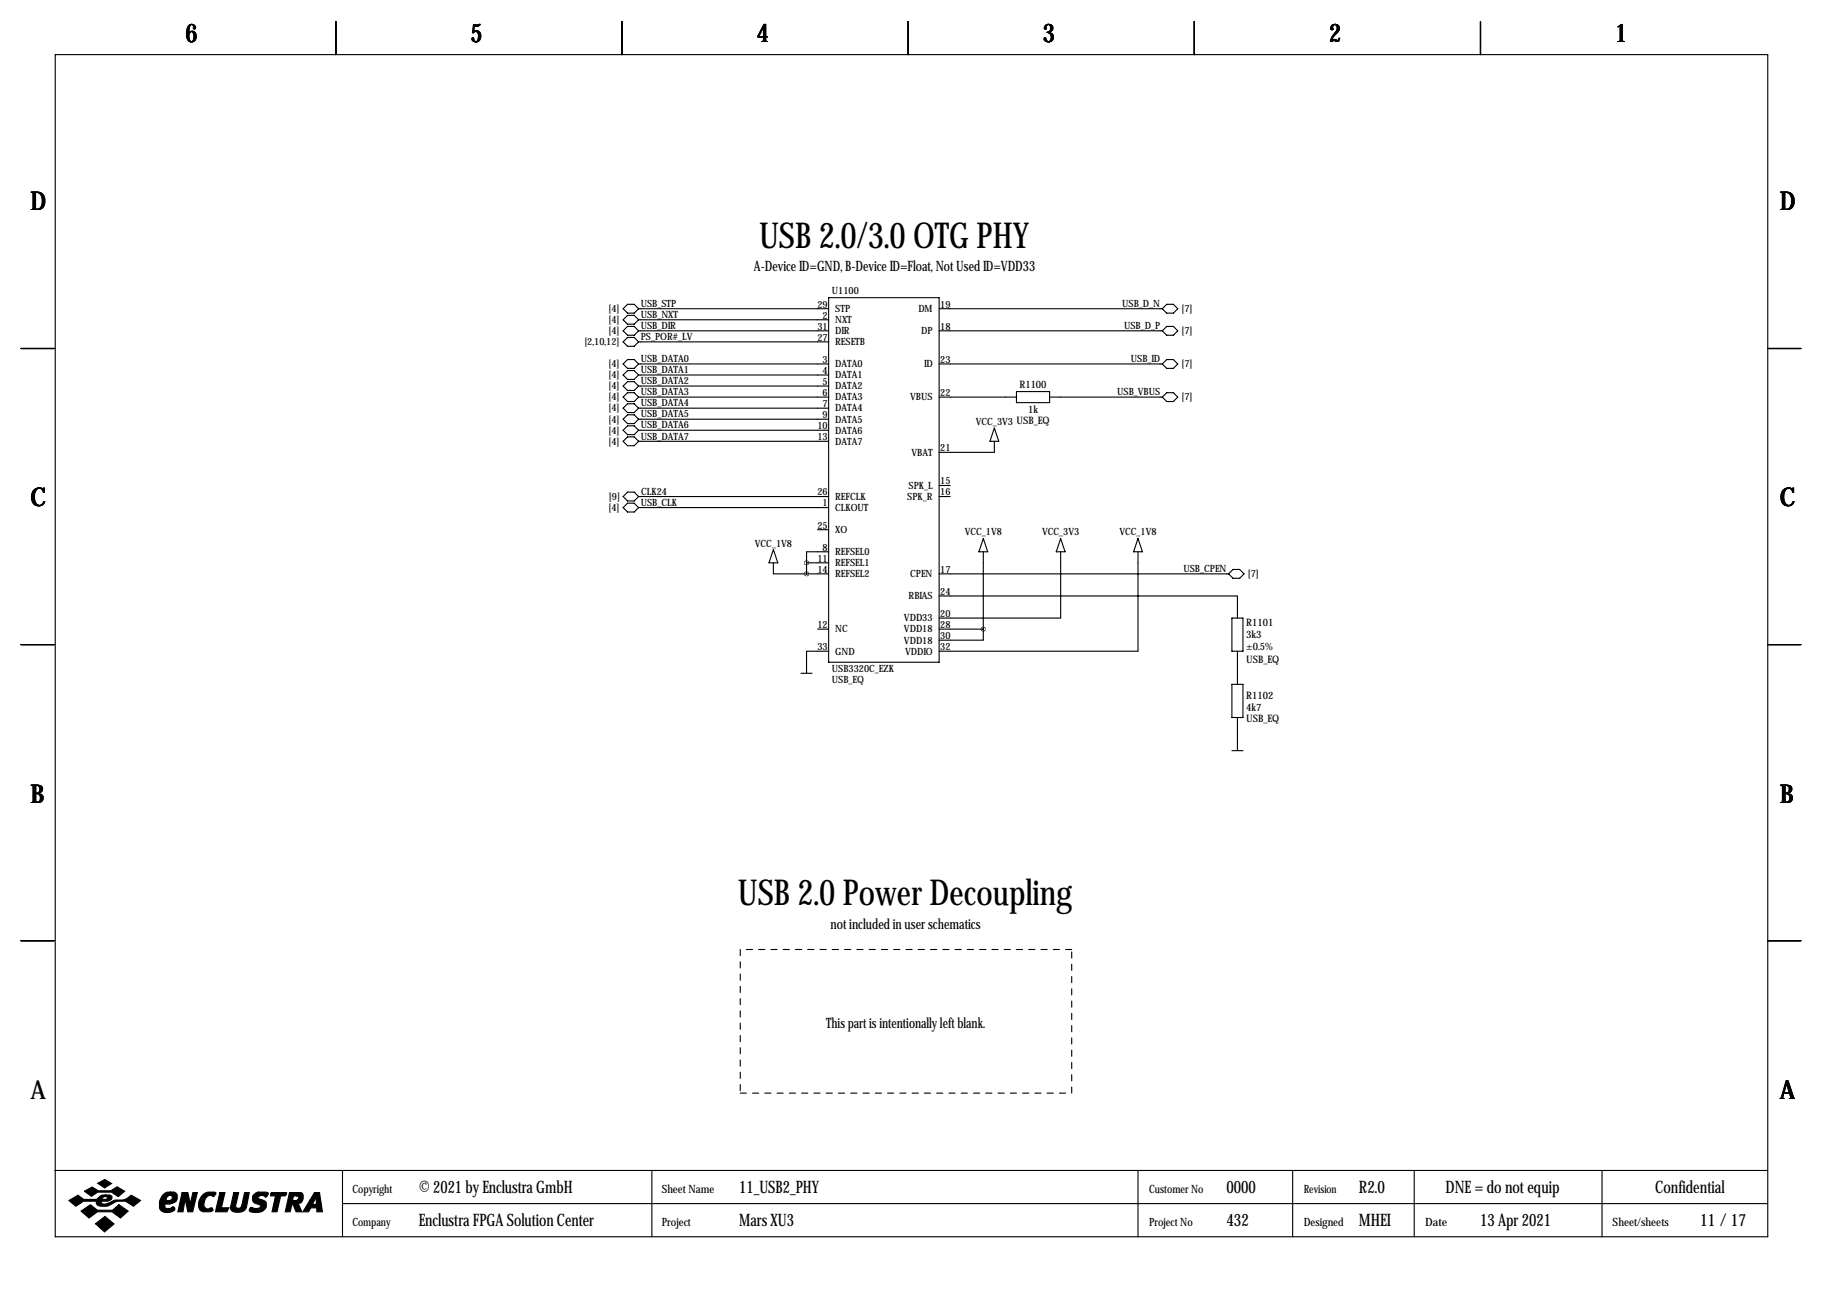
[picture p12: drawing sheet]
<svg xmlns="http://www.w3.org/2000/svg" width="419mm" height="297mm" viewBox="0 0 419 297" stroke-linecap="round" stroke-linejoin="round" font-family="sans-serif">
<g fill="none" stroke="#000" stroke-width=".25">
<path d="M12.7 12.6h393.7v271.7h-393.7zM77.2 4.9v7.7M143 4.9v7.7M208.8 4.9v7.7M274.6 4.9v7.7M340.4 4.9v7.7M143.3 71l1-1h1.5l1 1-1 1h-1.5zM143.3 73.5l1-1h1.5l1 1-1 1h-1.5zM143.3 76.1l1-1.1h1.5l1 1.1-1 1h-1.5zM143.3 78.6l1-1h1.5l1 1-1 1h-1.5zM146.8 73.5h43.7M146.8 76.1h43.7"/>
<path d="M146.8 71h43.7M146.8 78.6h43.7M190.5 68.4h25.4v83.9h-25.4zM215.9 76.1h51.3M215.9 71h51.3M267.2 71l1-1h1.5l1.1 1-1.1 1h-1.5zM267.2 76.1l1-1.1h1.5l1.1 1.1-1.1 1h-1.5zM4.8 80.1h7.6M143.3 83.7l1-1h1.5l1 1-1 1h-1.5zM143.3 86.2l1-1h1.5l1 1-1 1h-1.5zM143.3 88.8l1-1.1h1.5l1 1.1-1 1h-1.5zM143.3 91.3l1-1h1.5l1 1-1 1h-1.5z"/>
<path d="M143.3 93.8l1-1h1.5l1 1-1 1.1h-1.5zM143.3 96.4l1-1h1.5l1 1-1 1h-1.5zM143.3 98.9l1-1h1.5l1 1-1 1h-1.5zM146.8 83.7h43.7M146.8 86.2h43.7M146.8 88.8h43.7M146.8 91.3h43.7M146.8 93.8h43.7M146.8 96.4h43.7M146.8 98.9h43.7M215.9 83.7h51.3M215.9 91.3h17.8"/>
<path d="M228.6 98.4l1 3.1h-2zM233.7 90h7.6v2.6h-7.6zM241.3 91.3h25.9M267.2 83.7l1-1h1.5l1.1 1-1.1 1h-1.5zM267.2 91.3l1-1h1.5l1.1 1-1.1 1h-1.5zM406.4 80.1h7.6M143.3 116.7l1-1h1.5l1 1-1 1h-1.5zM143.3 101.5l1-1.1h1.5l1 1.1-1 1h-1.5zM143.3 114.2l1-1.1h1.5l1 1.1-1 1h-1.5zM146.8 116.7h43.7M146.8 101.5h43.7M146.8 114.2h43.7"/>
<path d="M215.9 111.6h2.5M215.9 114.2h2.5M228.6 101.5v2.5h-12.7M177.8 126.4l1 3h-2zM177.8 129.4v2.5h12.7M185.4 129.4h5.1M185.4 129.4v2.5M188 121.8h2.5M190.5 126.9h-5.1v2.5M215.9 137h68.6v5.1M215.9 131.9h66.5M226.1 123.8l1 3.1h-2.1z"/>
<path d="M226.1 126.9v17.7M243.8 126.9v15.2h-27.9M243.8 123.8l1.1 3.1h-2.1zM261.6 126.9v22.8h-45.7M261.6 123.8l1 3.1h-2zM283.5 130.9h1.5l1 1-1 1.1h-1.5l-1.1-1.1zM4.8 148.2h7.6M184.1 154.8h2.6M188 144.6h2.5M190.5 149.7h-5.1v5.1M215.9 144.6h10.2M226.1 144.6v2.6h-10.2"/>
<path d="M283.2 142.1h2.6v7.6h-2.6zM283.2 157.3h2.6v7.7h-2.6zM284.5 149.7v7.6M406.4 148.2h7.6M283.2 172.6h2.6M284.5 165v7.6M4.8 216.3h7.6M406.4 216.3h7.6M12.6 269.1h393.7M78.7 269.1v15.2M78.7 276.7h327.6M149.9 269.1v15.2"/>
<path d="M261.6 269.1v15.2M297.2 269.1v15.2M325.1 269.1v15.2M368.3 269.1v15.2"/>
</g>
<g fill="#000" stroke="#000" stroke-width=".25">
<path d="M15.8 276l2.1-1.2 1.4 1h2.8l.3-.2a1.77 1.77 0 0 1 1.9-.9v.4l-.6 .2-.2 .5h.9l.3-.6-.4-.1v-.4h.9a.59 .59 0 0 1 .6 .7l-.2 .4-.8 .4h-1.4l-.1 .1 .1 .4a3.2 3.2 0 0 0 2.7-.7l.3-.1a4 4 0 0 0 3.8-1.1l2.1 1.2-1.6 1.3a4 4 0 0 0-5.5-.2 2.66 2.66 0 0 1-2.9-.2l-.1-.7h-3l-1.8 1.1zM19.4 273.9l1.8-1 1.4 .9h2.9l1.4-.9 1.8 1-1.5 1.2-1.5-1h-3.2l-1.5 .9zM22.5 272l1.6-.8 1.6 .9-1.6 1zM18.6 278.4l2.2-1.4 1.6 1.2h3.5l1.4-1.2 2.2 1.4-1.8 1.6-1.9-1.4h-3.4l-1.9 1.4zM37.4 274.7a1.75 1.75 0 0 1 1.8-.6v.7a.82 .82 0 0 0-.8 1.2h.6a.6 .6 0 0 0 .6-.5 .6 .6 0 0 0-.4-.7v-.7h.8l.5 .3a1.61 1.61 0 0 1 0 1.7 1.61 1.61 0 0 1-1.5 .7h-1v.9l.2 .1h.9l.7-.4 .4 .4a1.06 1.06 0 0 1-1.3 1 1.82 1.82 0 0 1-2.2-1.1 3.5 3.5 0 0 1 .7-3zM41.9 274.2h1.3l.5 2.6 .6-2.6h1.1l-1.1 4.4h-1.1l-.6-2.9-.5 2.9h-1.2zM46.7 274.6a2.78 2.78 0 0 1 2.9-.4l-.4 .9a1.32 1.32 0 0 0-2.1 .8l-.2 .8a.98 .98 0 0 0 1.1 1.2 .55 .55 0 0 1 .6-.2 .55 .55 0 0 1 .4 .6l-.7 .3-1.8-.1a1.79 1.79 0 0 1-.8-2.3zM50.5 274.2h1.2l-.8 3.5h1.7l-.4 .9h-2.7zM53.7 274.2h1.2l-.7 3.1a.73 .73 0 0 0 .7 .5 .73 .73 0 0 0 .7-.6l.6-3h1.1l-.7 3.4a2.28 2.28 0 0 1-3.6 .4v-.4zM58.3 274.7l.8-.6h2.1l.5 .2v.2l-.6 .7a.96 .96 0 0 0-1-.4 .96 .96 0 0 0-.8 .6l1.7 .8a1.71 1.71 0 0 1-.1 1.8 1.71 1.71 0 0 1-1.7 .8l-1.4-.2a.51 .51 0 0 1-.4-.7 .51 .51 0 0 1 .8-.2l1 .1a.52 .52 0 0 0 .6-.2 .52 .52 0 0 0-.2-.7 1.39 1.39 0 0 1-1.4-.6 1.39 1.39 0 0 1 .1-1.6zM62.2 274.4l.2-.2h3.5l-.1 .4-.3 .3h-1l-.8 3.7h-1.2l.8-3.7h-1.1zM66.5 274.2h1.7v.7h-.7l-.2 1.1h.9l.3-.3a.44 .44 0 0 0 .1-.5 .44 .44 0 0 0-.4-.3v-.7h1l.3 .2 .2 .3v.9a1.03 1.03 0 0 1-1.2 1l.9 2h-1.3l-.8-1.8h-.1l-.5 1.8h-1.1z"/>
<path d="M72.3 274.2h1.2l.6 4.4h-1.3v-.9h-1.3l-.6 .9h-1.3l1.7-2.7h1l-.4 .8 .2 .2h.4l.2-.2v-1.5l-.4 .7h-1zM21.9 281.3l2.2-1.6 2.1 1.7-2.2 1.8z"/>
</g>
<path d="M170.2 218.3v33M246.4 218.3h-76.2M170.2 251.3h76.2M246.4 251.3v-33" fill="none" stroke="#000" stroke-width=".25" stroke-dasharray="1.4 1.4"/>
<path d="M226 144.6a.05 .05 0 0 0 .1 0 .05 .05 0 0 0-.1 0zM185.4 129.4a.05 .05 0 0 0 .1 0 .05 .05 0 0 0-.1 0zM185.4 131.9a.05 .05 0 0 0 .1 0 .05 .05 0 0 0-.1 0z" fill="#000" stroke="#000" stroke-width="1"/>
<g font-size="8.2">
<text x="174.5" y="57">USB 2.0/3.0 OTG PHY</text>
<text x="169.6" y="208.1">USB 2.0 Power Decoupling</text>
</g>
<g font-size="5.9">
<text x="42.7" y="9.8">6</text>
<text x="108.2" y="9.8">5</text>
<text x="174" y="9.8">4</text>
<text x="239.8" y="9.8">3</text>
<text x="305.6" y="9.8">2</text>
<text x="371.3" y="9.8">1</text>
<text x="7" y="48.4">D</text>
<text x="409.2" y="48.4">D</text>
<text x="7" y="116.4">C</text>
<text x="409.2" y="116.4">C</text>
<text x="7" y="184.5">B</text>
<text x="409.2" y="184.5">B</text>
<text x="7" y="252.6">A</text>
<text x="409.2" y="252.6">A</text>
</g>
<g font-size="4">
<text x="96.3" y="274.2">© 2021 by Enclustra GmbH</text>
<text x="169.9" y="274.2">11_USB2_PHY</text>
<text x="281.9" y="274.2">0000</text>
<text x="312.4" y="274.2">R2.0</text>
<text x="332.3" y="274.2">DNE = do not equip</text>
<text x="380.5" y="274.2">Confidential</text>
<text x="96.3" y="281.8">Enclustra FPGA Solution Center</text>
<text x="169.9" y="281.8">Mars XU3</text>
<text x="281.9" y="281.8">432</text>
<text x="312.4" y="281.8">MHEI</text>
<text x="340.3" y="281.8">13 Apr 2021</text>
<text x="390.9" y="281.8">11 / 17</text>
</g>
<g font-size="3.3">
<text x="173.3" y="62.3">A-Device ID=GND, B-Device ID=Float, Not Used ID=VDD33</text>
<text x="191" y="213.5">not included in user schematics</text>
<text x="189.9" y="236.3">This part is intentionally left blank.</text>
</g>
<g font-size="2.6">
<text x="81" y="274.2">Copyright</text>
<text x="152.1" y="274.2">Sheet Name</text>
<text x="264.2" y="274.2">Customer No</text>
<text x="299.7" y="274.2">Revision</text>
<text x="81" y="281.8">Company</text>
<text x="152.1" y="281.8">Project</text>
<text x="264.2" y="281.8">Project No</text>
<text x="299.7" y="281.8">Designed</text>
<text x="327.7" y="281.8">Date</text>
<text x="370.7" y="281.8">Sheet/sheets</text>
</g>
<g font-size="2.4">
<text x="234.4" y="89.3">R1100</text>
<text x="236.3" y="94.9">1k</text>
<text x="286.5" y="143.9">R1101</text>
<text x="286.5" y="146.7">3k3</text>
<text x="286.5" y="149.5">±0.5%</text>
<text x="286.5" y="152.3">USB_EQ</text>
<text x="286.5" y="160.6">R1102</text>
<text x="286.5" y="163.5">4k7</text>
<text x="286.5" y="166">USB_EQ</text>
</g>
<g font-size="2.3">
<text x="139.9" y="71.7">[4]</text>
<text x="147.3" y="70.6">USB_STP</text>
<text x="187.9" y="70.7">29</text>
<text x="191.3" y="67.7">U1100</text>
<text x="192" y="71.7">STP</text>
<text x="211.1" y="71.7">DM</text>
<text x="216.2" y="70.7">19</text>
<text x="258" y="70.6">USB_D_N</text>
<text x="271.6" y="71.7">[7]</text>
<text x="139.9" y="74.3">[4]</text>
<text x="139.9" y="76.8">[4]</text>
<text x="147.3" y="73.1">USB_NXT</text>
<text x="147.3" y="75.7">USB_DIR</text>
<text x="187.9" y="75.8">31</text>
<text x="189.1" y="73.3">2</text>
<text x="192" y="74.3">NXT</text>
<text x="192" y="76.8">DIR</text>
<text x="211.8" y="76.8">DP</text>
<text x="216.2" y="75.8">18</text>
<text x="258.4" y="75.7">USB_D_P</text>
<text x="271.6" y="76.8">[7]</text>
<text x="134.4" y="79.4">[2,10,12]</text>
<text x="147.3" y="78.2">PS_POR#_LV</text>
<text x="147.3" y="83.3">USB_DATA0</text>
<text x="187.9" y="78.3">27</text>
<text x="189.1" y="83.4">3</text>
<text x="192" y="79.4">RESETB</text>
<text x="216.2" y="83.4">23</text>
<text x="260" y="83.3">USB_ID</text>
<text x="139.9" y="84.4">[4]</text>
<text x="139.9" y="87">[4]</text>
<text x="139.9" y="89.5">[4]</text>
<text x="147.3" y="85.8">USB_DATA1</text>
<text x="147.3" y="88.4">USB_DATA2</text>
<text x="189.1" y="86">4</text>
<text x="189.1" y="88.5">5</text>
<text x="192" y="84.4">DATA0</text>
<text x="192" y="87">DATA1</text>
<text x="192" y="89.5">DATA2</text>
<text x="212.4" y="84.4">ID</text>
<text x="271.6" y="84.4">[7]</text>
<text x="139.9" y="92.1">[4]</text>
<text x="139.9" y="94.6">[4]</text>
<text x="147.3" y="90.9">USB_DATA3</text>
<text x="147.3" y="93.4">USB_DATA4</text>
<text x="147.3" y="96">USB_DATA5</text>
<text x="189.1" y="91">6</text>
<text x="189.1" y="93.6">7</text>
<text x="192" y="92.1">DATA3</text>
<text x="192" y="94.6">DATA4</text>
<text x="209.2" y="92.1">VBUS</text>
<text x="216.2" y="91">22</text>
<text x="256.8" y="90.9">USB_VBUS</text>
<text x="271.6" y="92.1">[7]</text>
<text x="139.9" y="97.1">[4]</text>
<text x="139.9" y="99.7">[4]</text>
<text x="147.3" y="98.5">USB_DATA6</text>
<text x="147.3" y="101.1">USB_DATA7</text>
<text x="187.9" y="98.7">10</text>
<text x="187.9" y="101.2">13</text>
<text x="189.1" y="96.1">9</text>
<text x="192" y="97.1">DATA5</text>
<text x="192" y="99.7">DATA6</text>
<text x="224.3" y="97.6">VCC_3V3 USB_EQ</text>
<text x="139.9" y="102.2">[4]</text>
<text x="192" y="102.2">DATA7</text>
<text x="209.5" y="104.8">VBAT</text>
<text x="216.2" y="103.7">21</text>
<text x="147.4" y="113.8">CLK24</text>
<text x="187.9" y="113.9">26</text>
<text x="208.9" y="112.4">SPK_L</text>
<text x="216.2" y="111.4">15</text>
<text x="216.2" y="113.9">16</text>
<text x="139.9" y="117.5">[4]</text>
<text x="140" y="114.9">[9]</text>
<text x="147.3" y="116.3">USB_CLK</text>
<text x="189.1" y="116.4">1</text>
<text x="192" y="117.5">CLKOUT</text>
<text x="192" y="114.9">REFCLK</text>
<text x="208.6" y="114.9">SPK_R</text>
<text x="173.5" y="125.8">VCC_1V8</text>
<text x="187.9" y="121.5">25</text>
<text x="192" y="122.5">XO</text>
<text x="221.8" y="123">VCC_1V8</text>
<text x="239.6" y="123">VCC_3V3</text>
<text x="257.4" y="123">VCC_1V8</text>
<text x="187.9" y="129.1">11</text>
<text x="187.9" y="131.7">14</text>
<text x="189.1" y="126.6">8</text>
<text x="192" y="127.6">REFSEL0</text>
<text x="192" y="130.2">REFSEL1</text>
<text x="216.2" y="131.7">17</text>
<text x="272.1" y="131.5">USB_CPEN</text>
<text x="192" y="132.7">REFSEL2</text>
<text x="208.9" y="137.8">RBIAS</text>
<text x="209.2" y="132.7">CPEN</text>
<text x="216.2" y="136.8">24</text>
<text x="286.9" y="132.7">[7]</text>
<text x="207.8" y="142.9">VDD33</text>
<text x="216.2" y="141.8">20</text>
<text x="187.9" y="144.4">12</text>
<text x="187.9" y="149.5">33</text>
<text x="192" y="145.4">NC</text>
<text x="207.8" y="145.4">VDD18</text>
<text x="207.8" y="147.9">VDD18</text>
<text x="216.2" y="144.4">28</text>
<text x="216.2" y="146.9">30</text>
<text x="216.2" y="149.5">32</text>
<text x="191.3" y="154.6">USB3320C_EZK</text>
<text x="192" y="150.5">GND</text>
<text x="208.1" y="150.5">VDDIO</text>
<text x="191.3" y="157.1">USB_EQ</text>
</g>
</svg>
